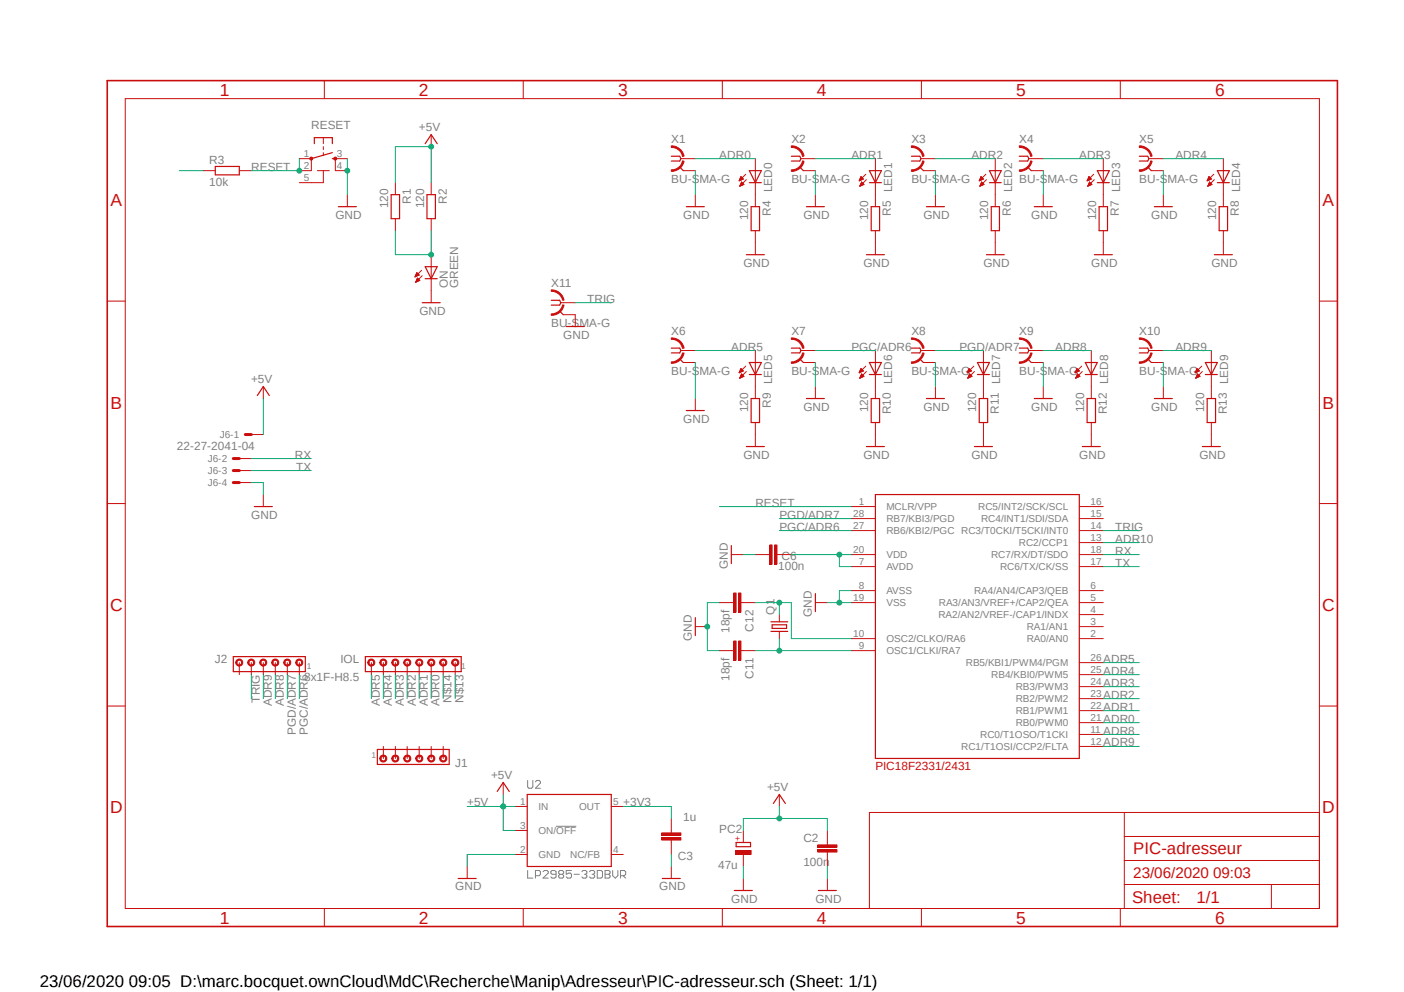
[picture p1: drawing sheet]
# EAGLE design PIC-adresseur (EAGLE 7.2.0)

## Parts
C2  100n  C-EU0603-RND  [C0603-ROUND]
C3  1u  C-EU0603-RND  [C0603-ROUND]
C6  100n  C-EUC0603K  [C0603K]
C11  18pf  C-EUC0603  [C0603]
C12  18pf  C-EUC0603  [C0603]
IOL  8x1F-H8.5  MTA08-100  [10X08MTA]
J1  MTA06-100  [10X06MTA]
J2  MTA06-100  [10X06MTA]
J6  22-27-2041-04  [6410-04]
LED0  LEDCHIP-LED0805  [CHIP-LED0805]
LED1  LEDCHIP-LED0805  [CHIP-LED0805]
LED2  LEDCHIP-LED0805  [CHIP-LED0805]
LED3  LEDCHIP-LED0805  [CHIP-LED0805]
LED4  LEDCHIP-LED0805  [CHIP-LED0805]
LED5  LEDCHIP-LED0805  [CHIP-LED0805]
LED6  LEDCHIP-LED0805  [CHIP-LED0805]
LED7  LEDCHIP-LED0805  [CHIP-LED0805]
LED8  LEDCHIP-LED0805  [CHIP-LED0805]
LED9  LEDCHIP-LED0805  [CHIP-LED0805]
ON  GREEN  LEDCHIP-LED0805  [CHIP-LED0805]
PC2  47u  CPOL-EUD  [PANASONIC_D]
Q1  CRYSTALSM49  [SM49]
R1  120  R-EU_R0805  [R0805]
R2  120  R-EU_R0805  [R0805]
R3  10k  R-EU_R0805  [R0805]
R4  120  R-EU_R0805  [R0805]
R5  120  R-EU_R0805  [R0805]
R6  120  R-EU_R0805  [R0805]
R7  120  R-EU_R0805  [R0805]
R8  120  R-EU_R0805  [R0805]
R9  120  R-EU_R0805  [R0805]
R10  120  R-EU_R0805  [R0805]
R11  120  R-EU_R0805  [R0805]
R12  120  R-EU_R0805  [R0805]
R13  120  R-EU_R0805  [R0805]
RESET  TS42031-160R-TR-7260  TS42  [TS42]
U2  LP2985-33DBVR  LP2985-XXDBVR33  [SOT23-DBV]
U$2  PIC18F2331/2431  [DIL28-3]
X1  BU-SMA-G  [BU-SMA-G]
X2  BU-SMA-G  [BU-SMA-G]
X3  BU-SMA-G  [BU-SMA-G]
X4  BU-SMA-G  [BU-SMA-G]
X5  BU-SMA-G  [BU-SMA-G]
X6  BU-SMA-G  [BU-SMA-G]
X7  BU-SMA-G  [BU-SMA-G]
X8  BU-SMA-G  [BU-SMA-G]
X9  BU-SMA-G  [BU-SMA-G]
X10  BU-SMA-G  [BU-SMA-G]
X11  BU-SMA-G  [BU-SMA-G]

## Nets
+3V3: C3.2 C6.2 R3.1 U2.5(OUT) U$2.7(AVDD) U$2.20(VDD)
+5V [usbvcc]: C2.2 J6.1 PC2.+ R1.1 R2.1 U2.1(IN) U2.3(ON/!OFF)
ADR0: IOL.3 LED0.A U$2.21(RB0/PWM0) X1.1
ADR1: IOL.4 LED1.A U$2.22(RB1/PWM1) X2.1
ADR2: IOL.5 LED2.A U$2.23(RB2/PWM2) X3.1
ADR3: IOL.6 LED3.A U$2.24(RB3/PWM3) X4.1
ADR4: IOL.7 LED4.A U$2.25(RB4/KBI0/PWM5) X5.1
ADR5: IOL.8 LED5.A U$2.26(RB5/KBI1/PWM4/PGM) X6.1
ADR8: J2.4 LED8.A U$2.11(RC0/T1OSO/T1CKI) X9.1
ADR9: J2.3 LED9.A U$2.12(RC1/T1OSI/CCP2/FLTA) X10.1
ADR10: U$2.13(RC2/CCP1)
GND [gnd]: C2.1 C3.1 C6.1 C11.2 C12.2 J6.4 ON.C PC2.- R4.2 R5.2 R6.2 R7.2 R8.2 R9.2 R10.2 R11.2 R12.2 R13.2 RESET.3 RESET.4 U2.2(GND) U$2.8(AVSS) U$2.19(VSS) X1.2 X1.3 X1.4 X1.5 X2.2 X2.3 X2.4 X2.5 X3.2 X3.3 X3.4 X3.5 X4.2 X4.3 X4.4 X4.5 X5.2 X5.3 X5.4 X5.5 X6.2 X6.3 X6.4 X6.5 X7.2 X7.3 X7.4 X7.5 X8.2 X8.3 X8.4 X8.5 X9.2 X9.3 X9.4 X9.5 X10.2 X10.3 X10.4 X10.5 X11.2 X11.3 X11.4 X11.5
N$1: LED0.C R4.1
N$2: LED1.C R5.1
N$3: ON.A R1.2 R2.2
N$4: LED2.C R6.1
N$5: LED3.C R7.1
N$7: LED4.C R8.1
N$8: LED5.C R9.1
N$9: LED6.C R10.1
N$10: LED7.C R11.1
N$11: LED8.C R12.1
N$12: LED9.C R13.1
N$13: IOL.1
N$14: IOL.2
PGC/ADR6: J2.6 LED6.A U$2.27(RB6/KBI2/PGC) X7.1
PGD/ADR7: J2.5 LED7.A U$2.28(RB7/KBI3/PGD) X8.1
RESET: R3.2 RESET.1 RESET.2 U$2.1(MCLR/VPP)
RX: J6.2 U$2.18(RC7/RX/DT/SDO)
TRIG: J2.2 U$2.14(RC3/T0CKI/T5CKI/INT0) X11.1
TX: J6.3 U$2.17(RC6/TX/CK/SS)
XTAL1: C12.1 Q1.2 U$2.10(OSC2/CLKO/RA6)
XTAL2: C11.1 Q1.1 U$2.9(OSC1/CLKI/RA7)
Unconnected: J1.1 J1.2 J1.3 J1.4 J1.5 J1.6 J2.1 U2.4(NC/FB) U$2.2(RA0/AN0) U$2.3(RA1/AN1) U$2.4(RA2/AN2/VREF-/CAP1/INDX) U$2.5(RA3/AN3/VREF+/CAP2/QEA) U$2.6(RA4/AN4/CAP3/QEB) U$2.15(RC4/INT1/SDI/SDA) U$2.16(RC5/INT2/SCK/SCL)

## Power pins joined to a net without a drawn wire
5-GND: RESET.5(5-GND)
